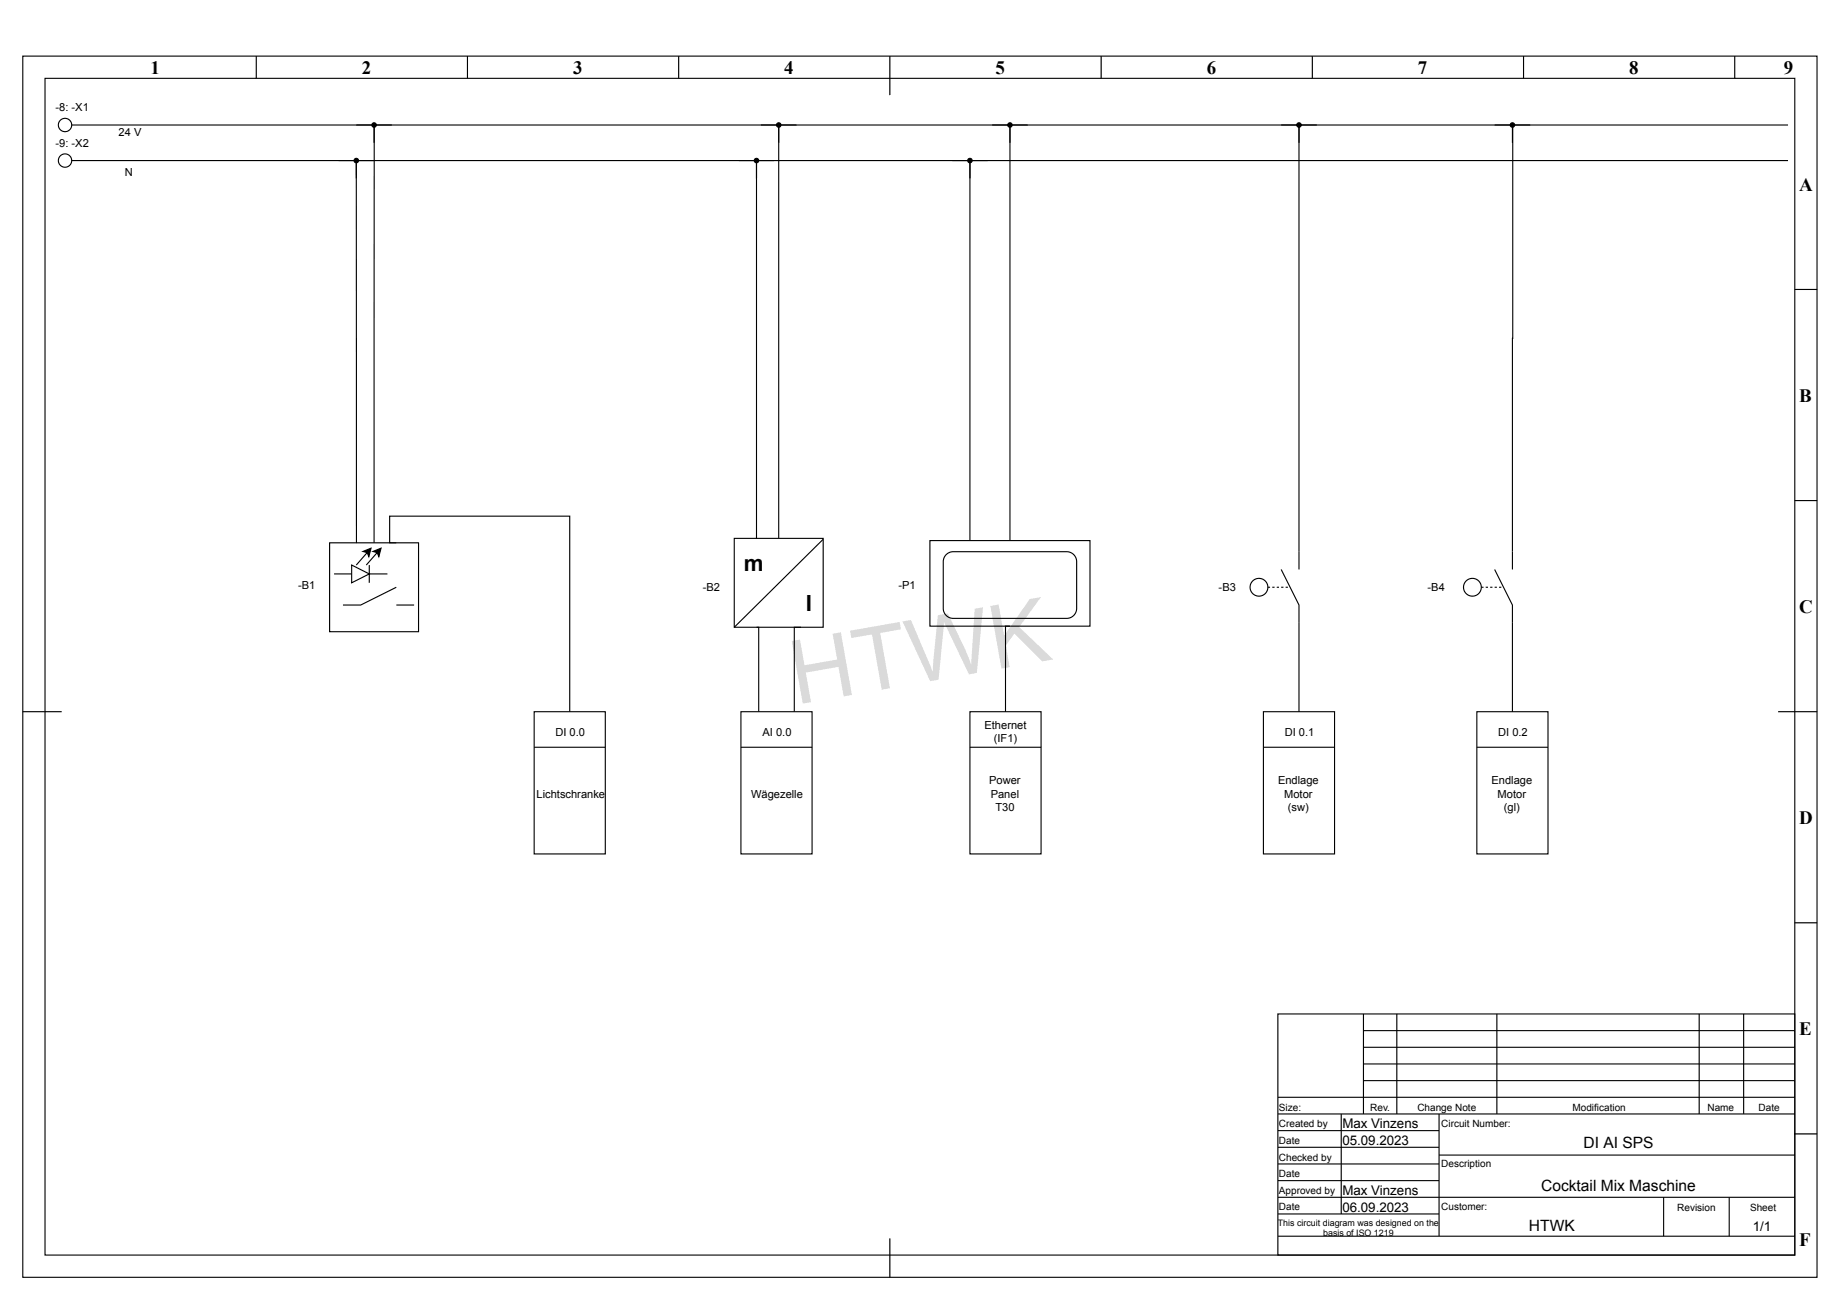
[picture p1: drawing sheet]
<svg xmlns="http://www.w3.org/2000/svg" width="420mm" height="297mm" viewBox="0 0 420 297" stroke-linecap="round" stroke-linejoin="round" font-family="sans-serif">
<g fill="none" stroke="#000" stroke-width=".25">
<path d="M5.2 12.8h409.8v279h-409.8zM10.3 17.9h399.6v268.8h-399.6zM58.5 12.8v5.1zM106.8 12.8v5.1zM155 12.8v5.1zM203.2 12.8v8.9zM251.5 12.8v5.1zM299.7 12.8v5.1zM347.9 12.8v5.1zM396.2 12.8v5.1zM16.4 28.6h391.9M16.4 36.7h391.9"/>
<path d="M81.4 36.7v87.4M85.5 28.2l-.1 95.8M172.8 36.7v86.3M177.8 28.6v94.4M221.5 36.7v86.8M230.6 28.6v94.9M409.9 66.1h5.1zM409.9 114.4h5.1zM75.3 124h20.3v20.3h-20.3zM76.3 131.1h12.2M84.3 129.1v4.1M90.5 134.2l-8.1 4h-4.1"/>
<path d="M90.5 138.2h4.1M90.5 124h-1.5v-6.1h41.1v44.7M167.7 123h20.3v20.3h-20.3zM188 123.2l-20.3 20.1M212.4 123.5h36.5v19.6h-36.5zM216.1 126.7l.7-.5 .9-.2h25.9a2.28 2.28 0 0 1 2.3 2.3v10.7a2.28 2.28 0 0 1-2.3 2.3h-25.9a2.28 2.28 0 0 1-2.3-2.3v-10.8l.2-.9zM172.8 143.3h.5v19.3M182.9 143.3h-1.5v19.3M230.6 143.1h-1v19.5M5.2 162.6h8.9zM122 170.7h16.2M122 162.6h16.2v32.5h-16.2z"/>
<path d="M169.2 162.6h16.3v32.5h-16.3zM169.2 170.7h16.3M221.5 170.7h16.3M221.5 162.6h16.3v32.5h-16.3zM406.1 162.6h8.9zM409.9 210.8h5.1zM291.8 231.7h118.1v55h-118.1zM311.4 231.7v22.8M311.4 239.3h98.5M311.4 235.5h98.5M319 231.7v22.8M341.8 231.7v22.8"/>
<path d="M388 231.7v22.8M398.2 231.7v22.8M291.8 258.3h36.8M291.8 250.7h118.1M291.8 254.5h118.1M306.3 254.5v22.9M311.4 246.9h98.5M311.4 243.1h98.5M328.6 254.5v27.9M409.9 259.1h5.1zM291.8 277.4h36.8M291.8 273.5h118.1"/>
<path d="M291.8 269.7h36.8M291.8 265.9h36.8M291.8 262.1h36.8M328.6 263.9h81.3M379.9 273.5v8.9M394.9 273.5v8.9M203.2 282.9v8.9zM291.8 282.4h118.1"/>
<circle cx="14.9" cy="28.6" r="1.52"/>
<circle cx="14.9" cy="36.7" r="1.52"/>
</g>
<g fill="none" stroke="#000" stroke-width=".23">
<path d="M58.5 12.8v5.1M106.8 12.8v5.1M155 12.8v5.1M203.2 12.8v8.9M251.5 12.8v5.1M299.7 12.8v5.1M347.9 12.8v5.1M396.2 12.8v5.1M409.9 66.1h5.1M409.9 114.4h5.1M5.2 162.6h8.9M406.1 162.6h8.9"/>
<path d="M409.9 210.8h5.1M409.9 259.1h5.1M203.2 282.9v8.9"/>
</g>
<path d="M80.3 129.1l4 2-4 2.1z" fill="#fff"/>
<g fill="none" stroke="#000" stroke-width=".25">
<path d="M77.3 36.7h8.1M81.4 36.7v4M85.4 28.6v4M89.5 28.6h-8.1M168.7 36.7h8.1M172.8 36.7v4M173.8 28.6h8.1M177.8 28.6v4M217.4 36.7h8.2M221.5 36.7v4M226.6 28.6h8.1M230.6 28.6v4"/>
<path d="M292.6 28.6h8.1M296.6 28.6v101.5M341.3 28.6h8.2M345.4 28.6v4M345.5 28.6l-.1 101.5M80.3 129.1l4 2-4 2.1zM82.9 126l1.8-.8-.5 2-.3-1zM83.9 126.2l-2.5 2.9M85.2 126l1.8-.8-.5 2-.4-1zM86.1 126.2l-2.4 2.9M292.6 130.1l4 8.1v24.4M341.3 130.1l4.1 8.1v24.4"/>
<path d="M288.5 162.6h16.3v32.5h-16.3zM288.5 170.7h16.3M337.3 170.7h16.2M337.3 162.6h16.2v32.5h-16.2z"/>
<circle cx="81.4" cy="36.7" r=".51"/>
<circle cx="85.4" cy="28.6" r=".51"/>
<circle cx="172.8" cy="36.7" r=".51"/>
<circle cx="177.8" cy="28.6" r=".51"/>
<circle cx="221.5" cy="36.7" r=".51"/>
<circle cx="230.6" cy="28.6" r=".51"/>
<circle cx="296.6" cy="28.6" r=".51"/>
<circle cx="345.4" cy="28.6" r=".51"/>
<circle cx="287.5" cy="134.2" r="2.03"/>
<circle cx="336.3" cy="134.2" r="2.03"/>
</g>
<g fill="#000">
<path d="M82.9 126l1.8-.8-.5 2-.3-1zM85.2 126l1.8-.8-.5 2-.4-1z"/>
<path d="M289.5 134h.5v.3h-.5zM290.6 134h.5v.3h-.5zM291.6 134h.5v.3h-.5zM292.6 134h.5v.3h-.5zM293.6 134h.5v.3h-.5z"/>
<path d="M338.3 134h.5v.3h-.5zM339.3 134h.5v.3h-.5zM340.3 134h.5v.3h-.5zM341.3 134h.5v.3h-.5zM342.3 134h.6v.3h-.6z"/>
<circle cx="81.4" cy="36.7" r=".51"/>
<circle cx="85.4" cy="28.6" r=".51"/>
<circle cx="172.8" cy="36.7" r=".51"/>
<circle cx="177.8" cy="28.6" r=".51"/>
<circle cx="221.5" cy="36.7" r=".51"/>
<circle cx="230.6" cy="28.6" r=".51"/>
<circle cx="296.6" cy="28.6" r=".51"/>
<circle cx="345.4" cy="28.6" r=".51"/>
</g>
<text font-size="20.3" x="181.7" y="161" transform="rotate(-10 181.7 161)">HTWK</text>
<g font-size="5.1">
<text x="169.8" y="130.5">m</text>
<text x="184.1" y="139.6">I</text>
</g>
<g font-size="4.3">
<text x="34.4" y="16.9">1</text>
<text x="82.6" y="16.9">2</text>
<text x="130.9" y="16.9">3</text>
<text x="179.1" y="16.9">4</text>
<text x="227.3" y="16.9">5</text>
<text x="275.6" y="16.9">6</text>
<text x="323.8" y="16.9">7</text>
<text x="372" y="16.9">8</text>
<text x="407.3" y="16.9">9</text>
<text x="410.9" y="43.5">A</text>
<text x="410.9" y="91.8">B</text>
<text x="410.9" y="140">C</text>
<text x="410.9" y="188.2">D</text>
<text x="410.9" y="236.5">E</text>
<text x="410.9" y="284.7">F</text>
</g>
<g font-size="3.6">
<text x="361.6" y="262.4">DI AI SPS</text>
<text x="352" y="272">Cocktail Mix Maschine</text>
<text x="349.2" y="281.2">HTWK</text>
</g>
<g font-size="3">
<text x="306.6" y="257.8">Max Vinzens</text>
<text x="306.6" y="261.6">05.09.2023</text>
<text x="306.6" y="273">Max Vinzens</text>
<text x="306.6" y="276.8">06.09.2023</text>
<text x="400.3" y="281.2">1/1</text>
</g>
<g font-size="2.5">
<text x="12.7" y="25.4">-8: -X1</text>
<text x="12.7" y="33.5">-9: -X2</text>
<text x="27.1" y="31">24 V</text>
<text x="28.5" y="40.1">N</text>
<text x="68.1" y="134.6">-B1</text>
<text x="160.5" y="135.1">-B2</text>
<text x="205.2" y="134.6">-P1</text>
<text x="278.3" y="135.1">-B3</text>
<text x="326" y="135.1">-B4</text>
<text x="224.8" y="166.5">Ethernet</text>
<text x="126.8" y="168.1">DI 0.0</text>
<text x="174.1" y="168.1">AI 0.0</text>
<text x="226.9" y="169.6">(IF1)</text>
<text x="293.4" y="168.1">DI 0.1</text>
<text x="342.1" y="168.1">DI 0.2</text>
<text x="225.9" y="179.2">Power</text>
<text x="291.9" y="179.2">Endlage</text>
<text x="340.6" y="179.2">Endlage</text>
<text x="122.5" y="182.3">Lichtschranke</text>
<text x="171.5" y="182.3">Wägezelle</text>
<text x="226.3" y="182.3">Panel</text>
<text x="227.3" y="185.3">T30</text>
<text x="293.3" y="182.3">Motor</text>
<text x="294.1" y="185.3">(sw)</text>
<text x="342" y="182.3">Motor</text>
<text x="343.4" y="185.3">(gl)</text>
</g>
<g font-size="2.3">
<text x="292.1" y="257.6">Created by</text>
<text x="292.1" y="253.7">Size:</text>
<text x="312.9" y="253.7">Rev.</text>
<text x="323.7" y="253.7">Change Note</text>
<text x="329.1" y="257.6">Circuit Number:</text>
<text x="359.1" y="253.7">Modification</text>
<text x="389.9" y="253.7">Name</text>
<text x="401.6" y="253.7">Date</text>
<text x="292.1" y="261.4">Date</text>
<text x="292.1" y="265.2">Checked by</text>
<text x="292.1" y="269">Date</text>
<text x="329.1" y="266.7">Description</text>
<text x="292.1" y="272.8">Approved by</text>
<text x="292.1" y="276.3">Date</text>
<text x="329.1" y="276.3">Customer:</text>
<text x="383" y="276.6">Revision</text>
<text x="399.7" y="276.6">Sheet</text>
</g>
<g font-size="2">
<text x="291.8" y="280.1">This circuit diagram was designed on the</text>
<text x="302.2" y="282.4">basis of ISO 1219</text>
</g>
</svg>
